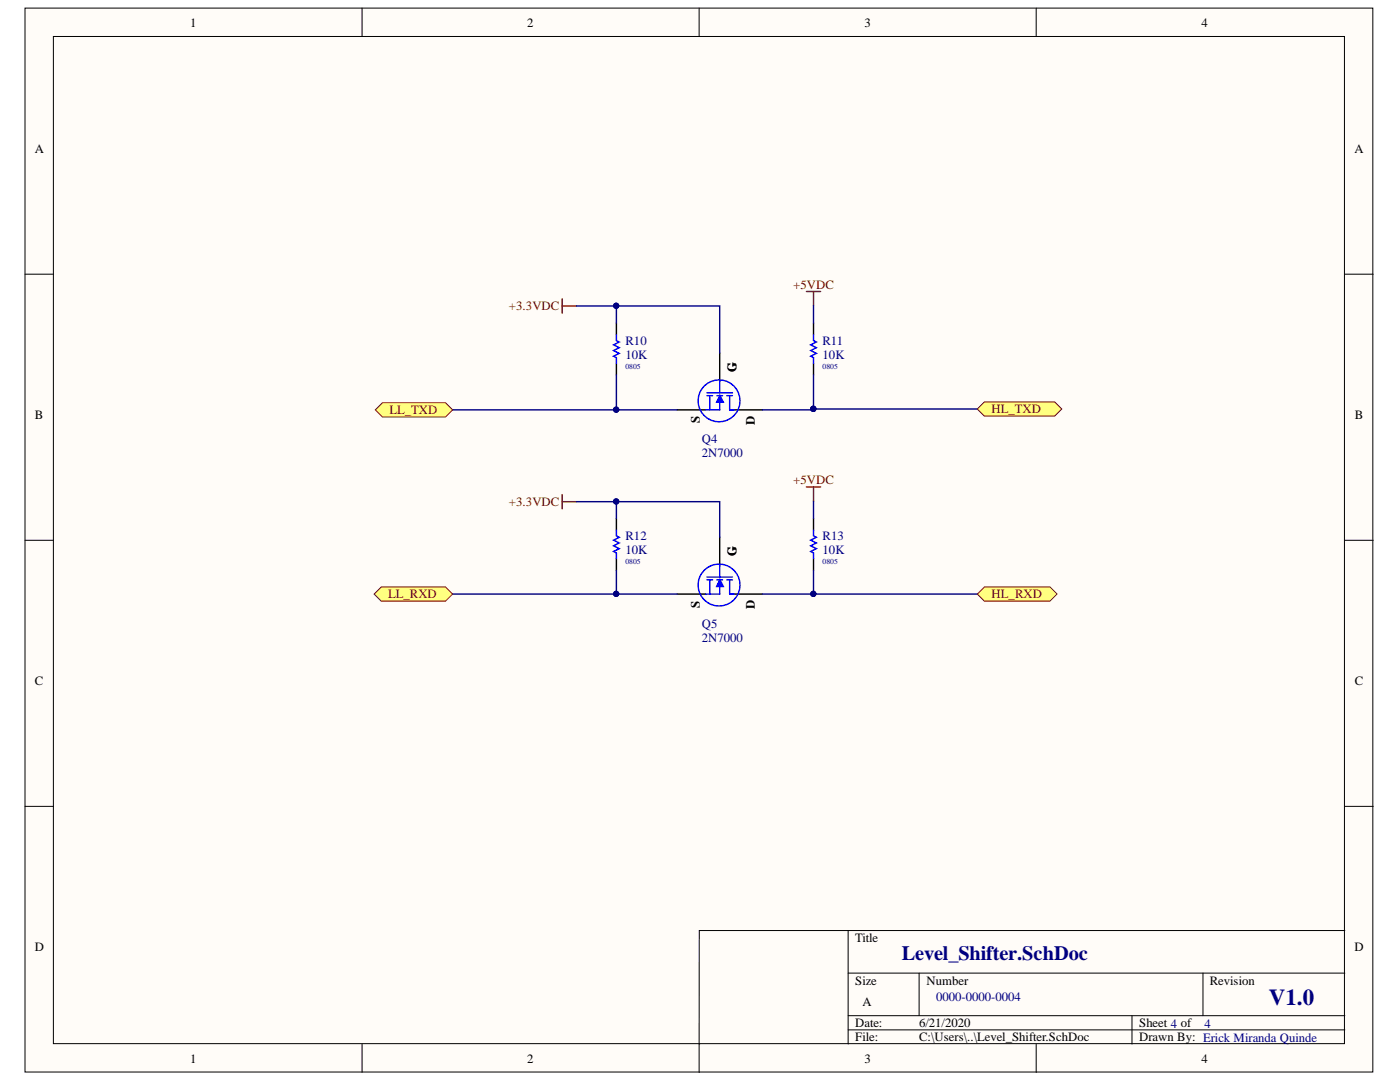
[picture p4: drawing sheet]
<svg xmlns="http://www.w3.org/2000/svg" width="279mm" height="216mm" viewBox="0 0 279 216" stroke-linecap="round" stroke-linejoin="round" font-family="sans-serif">
<g fill="#fffcf8" stroke="#000" stroke-width=".2">
<path d="M5 1.6h269v212.3h-269z"/>
<path d="M10.7 7.3h257.6v200.9h-257.6z"/>
</g>
<g fill="none" stroke="#000" stroke-width=".2">
<path d="M72.3 1.6v5.7M139.5 1.6v5.7M206.8 1.6v5.7M5 54.7h5.7M268.4 54.7h5.7M5 107.8h5.7M268.4 107.8h5.7M5 160.9h5.7M268.4 160.9h5.7M169.3 185.7h-29.7l-.1 22.6h.1M169.3 185.7h99.1M169.3 194.2h99.1"/>
<path d="M169.3 185.7v22.6M183.4 194.2v8.5M240.1 194.2v8.5M72.3 208.3v5.7M139.5 208.3v5.7M169.3 202.7h99.1M169.3 205.5h99.1M206.8 208.3v5.7M225.9 202.7v5.6"/>
</g>
<path d="M143.6 70.5v5.6M135.1 81.8h5.7M146.5 81.8h5.6" fill="none" stroke="#000" stroke-width=".28"/>
<path d="M141.1 78.4h5.1M141.1 79h1.1M141.7 79v2.8M143.1 79h1.1M143.6 76.1v2.3M143.6 79v2.8h-2.8M145 79h1.2M145.6 79v2.8" fill="none" stroke="#00f" stroke-width=".28"/>
<path d="M143.7 78.8l.7 1.5h-1.4z" fill="#00f"/>
<path d="M143.7 78.8l.7 1.5h-1.4z" fill="none" stroke="#00f" stroke-width=".2"/>
<path d="M141.5 83.6a4.2 4.2 0 0 1-.3-7.1 4.2 4.2 0 0 1 6.4 2.9 4.2 4.2 0 0 1-5.4 4.6l-.7-.3M145.6 81.8h.9M141.1 115.1h5.1M141.1 115.7h1.1M141.7 115.7v2.8M143.1 115.7h1.1M143.6 112.9v2.2M143.6 115.7v2.8h-2.8M145 115.7h1.2M145.6 115.7v2.8" fill="none" stroke="#00f" stroke-width=".28"/>
<path d="M135.1 118.5h5.7M143.6 107.2v5.7M146.5 118.5h5.6" fill="none" stroke="#000" stroke-width=".28"/>
<path d="M143.7 115.6l.7 1.5h-1.4z" fill="#00f"/>
<path d="M143.7 115.6l.7 1.5h-1.4z" fill="none" stroke="#00f" stroke-width=".2"/>
<path d="M123 66.8v1.2l.6 .2-1.2 .6 1.2 .6-1.2 .5 1.2 .6-1.2 .6 .6 .3v1.1M162.4 66.8v1.2l.5 .2-1.1 .6 1.1 .6-1.1 .5 1.1 .6-1.1 .6 .6 .3v1.1M123 105.8v1.1l.6 .3-1.2 .6 1.2 .5-1.2 .6 1.2 .6-1.2 .5 .6 .3v1.2M145.6 118.5h.9M162.4 105.8v1.1l.5 .3-1.1 .6 1.1 .5-1.1 .6 1.1 .6-1.1 .5 .6 .3v1.2M141.5 120.4a4.2 4.2 0 0 1-.3-7.1 4.2 4.2 0 0 1 6.4 2.9 4.2 4.2 0 0 1-5.4 4.5l-.7-.3" fill="none" stroke="#00f" stroke-width=".28"/>
<path d="M123 64.5v2.3M123 72.5v2.3M162.4 64.5v2.3M162.4 72.5v2.3M123 103.4v2.4M123 111.5v2.3M162.4 103.4v2.4M162.4 111.5v2.3" fill="none" stroke="#000" stroke-width=".28"/>
<path d="M112.2 59.6v2.9M160.9 58.2h2.9M162.4 58.2v2.8M112.2 61.1h2.8M112.2 98.7v2.8M160.9 97.2h2.9M162.4 97.2v2.8M112.2 100.1h2.8" fill="none" stroke="#800000" stroke-width=".28"/>
<g fill="none" stroke="#000080" stroke-width=".28">
<path d="M123 61.1h20.6v9.4M123 74.8v7h12.1M162.4 61v3.5M162.4 74.8v6.8M90.3 81.8h32.7M162.4 81.6v.2h-10.3M162.4 100v3.4M162.4 81.6h32.6M90.3 118.5h32.7M123 100.1h20.6v7.1M123 113.8v4.7h12.1M162.4 113.8v4.7h-10.3"/>
<path d="M162.4 118.5h32.6"/>
</g>
<g fill="#000080" stroke="#000080" stroke-width=".2">
<circle cx="123" cy="61" r=".52"/>
<circle cx="123" cy="100.1" r=".52"/>
<circle cx="123" cy="81.7" r=".52"/>
<circle cx="123" cy="118.5" r=".52"/>
<circle cx="162.3" cy="118.5" r=".52"/>
<circle cx="162.3" cy="81.6" r=".52"/>
</g>
<g fill="#ffff80" stroke="#800000" stroke-width=".2">
<path d="M74.7 118.5l1.4-1.4h12.8l1.4 1.4-1.4 1.5h-12.8z" fill-rule="evenodd"/>
<path d="M74.9 81.8l1.4-1.4h12.6l1.4 1.4-1.4 1.4h-12.6z" fill-rule="evenodd"/>
<path d="M195 118.5l1.5-1.4h13l1.5 1.4-1.5 1.5h-13z" fill-rule="evenodd"/>
<path d="M195 81.6l1.5-1.4h14l1.4 1.4-1.4 1.4h-14z" fill-rule="evenodd"/>
</g>
<path d="M115 61.1h8v3.4M115 100.1h8v3.3" fill="none" stroke="#000080" stroke-width=".28"/>
<g fill="#000080" stroke="#000080" stroke-width=".2">
<circle cx="123" cy="100.1" r=".52"/>
<circle cx="123" cy="61" r=".52"/>
</g>
<text font-size="4.6" fill="#000080" x="253.2" y="200.5">V1.0</text>
<text font-size="4.1" fill="#000080" x="180" y="191.6">Level_Shifter.SchDoc</text>
<g font-size="2.5">
<text x="38" y="5.3">1</text>
<text x="105.2" y="5.3">2</text>
<text x="172.5" y="5.3">3</text>
<text x="239.8" y="5.3">4</text>
<text x="6.9" y="30.4">A</text>
<text x="270.3" y="30.4">A</text>
<text x="147" y="74.3" transform="rotate(-90 147 74.3)">G</text>
<text x="6.9" y="83.5">B</text>
<text x="270.4" y="83.5">B</text>
<text x="139.6" y="84.5" transform="rotate(-90 139.6 84.5)">S</text>
<text x="150.6" y="84.7" transform="rotate(-90 150.6 84.7)">D</text>
<text x="147" y="111" transform="rotate(-90 147 111)">G</text>
<text x="139.6" y="121.2" transform="rotate(-90 139.6 121.2)">S</text>
<text x="150.6" y="121.5" transform="rotate(-90 150.6 121.5)">D</text>
<text x="6.9" y="136.6">C</text>
<text x="270.4" y="136.6">C</text>
<text x="6.9" y="189.7">D</text>
<text x="170.7" y="188">Title</text>
<text x="270.3" y="189.7">D</text>
<text x="170.7" y="196.5">Size</text>
<text x="184.9" y="196.5">Number</text>
<text x="241.5" y="196.5">Revision</text>
<text x="172.1" y="200.7">A</text>
<text x="170.7" y="204.9">Date:</text>
<text x="170.7" y="207.7">File:</text>
<text x="183.4" y="204.9">6/21/2020</text>
<text x="183.4" y="207.7">C:\Users\..\Level_Shifter.SchDoc</text>
<text x="227.3" y="204.9">Sheet 4 of</text>
<text x="227.3" y="207.7">Drawn By: Erick Miranda Quinde</text>
<text x="38" y="212.1">1</text>
<text x="105.2" y="212.1">2</text>
<text x="172.5" y="212.1">3</text>
<text x="239.8" y="212.1">4</text>
</g>
<g font-size="2.5" fill="#800000">
<text x="158.3" y="57.7">+5VDC</text>
<text x="101.6" y="61.9">+3.3VDC</text>
<text x="77.7" y="82.7">LL_TXD</text>
<text x="197.9" y="82.4">HL_TXD</text>
<text x="101.6" y="100.9">+3.3VDC</text>
<text x="158.3" y="96.6">+5VDC</text>
<text x="77.5" y="119.4">LL_RXD</text>
<text x="197.9" y="119.4">HL_RXD</text>
</g>
<g font-size="2.5" fill="#000080">
<text x="124.8" y="68.8">R10</text>
<text x="124.8" y="71.6">10K</text>
<text x="164.2" y="68.8">R11</text>
<text x="164.2" y="71.6">10K</text>
<text x="140.1" y="88.4">Q4</text>
<text x="140.1" y="91.2">2N7000</text>
<text x="124.8" y="107.8">R12</text>
<text x="164.2" y="107.8">R13</text>
<text x="124.8" y="110.6">10K</text>
<text x="164.2" y="110.6">10K</text>
<text x="140.1" y="125.2">Q5</text>
<text x="140.1" y="128">2N7000</text>
<text x="186.8" y="199.7">0000-0000-0004</text>
<text x="240.4" y="205.1">4</text>
</g>
<g font-size="1.5" fill="#000080">
<text x="124.8" y="73.6">0805</text>
<text x="164.2" y="73.6">0805</text>
<text x="124.8" y="112.5">0805</text>
<text x="164.2" y="112.5">0805</text>
</g>
</svg>
